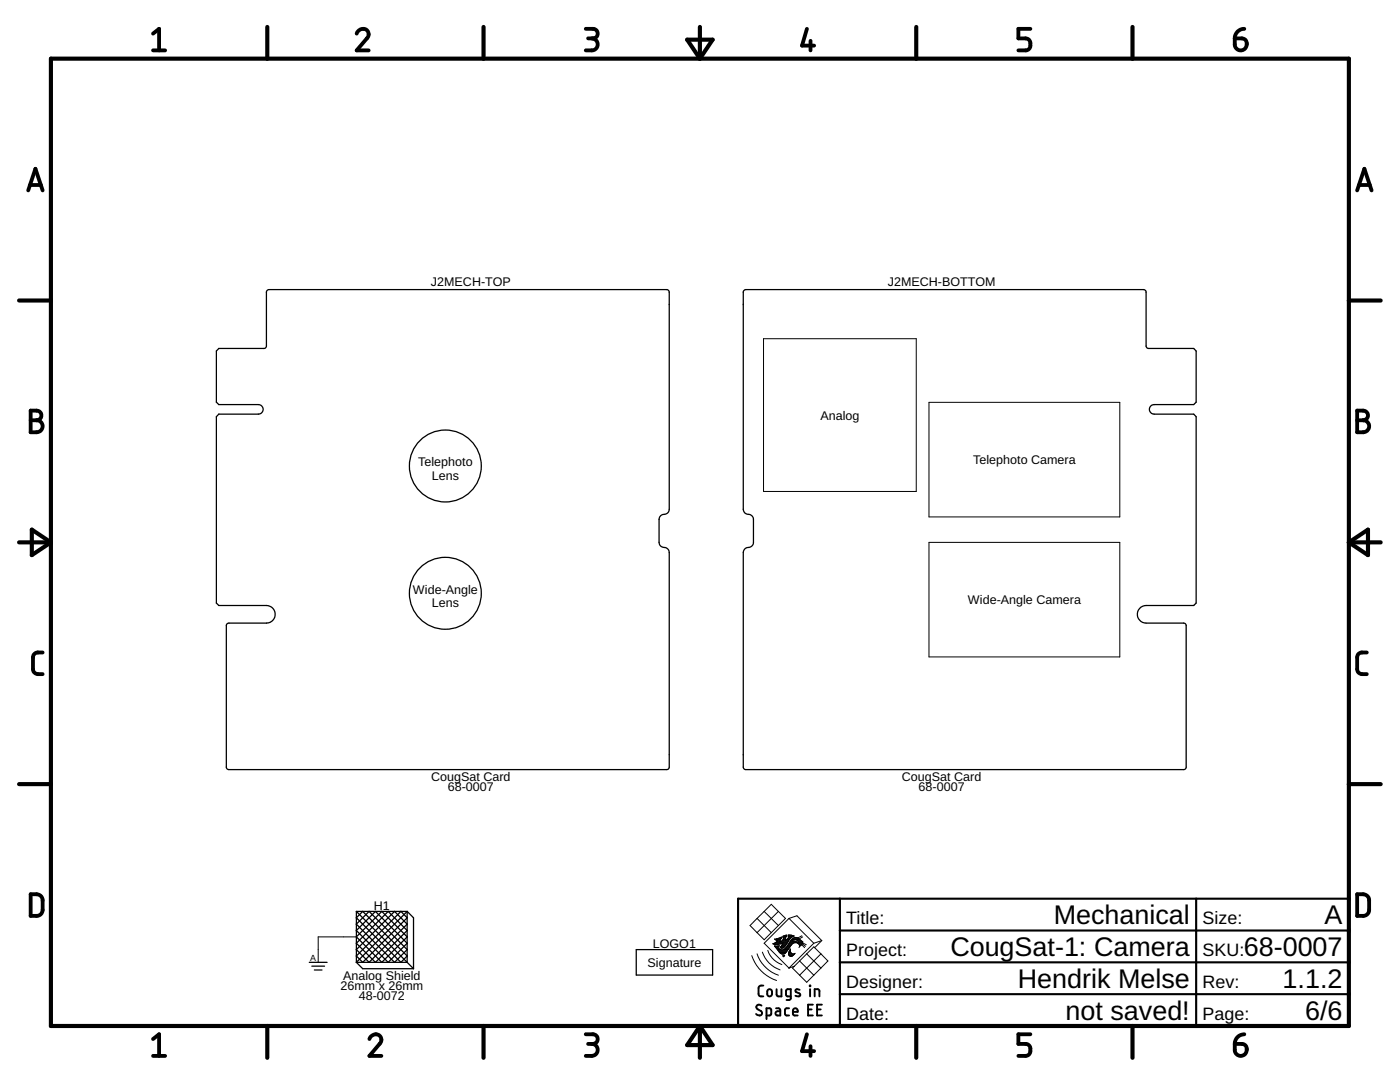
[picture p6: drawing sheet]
<svg xmlns="http://www.w3.org/2000/svg" width="279mm" height="216mm" viewBox="0 0 279 216" stroke-linecap="round" stroke-linejoin="round" font-family="sans-serif">
<g fill="none" stroke="#000" stroke-width=".25">
<path d="M53.3 58l.4-.2h79.4l.4 .2 .1 .3v43.3l-.3 .7-1.3 .5-.4 .6-.1 4.8 .3 .7 1.3 .5 .3 .3 .2 .6-.1 42.9-.4 .4-87.6-.1-.3-.4v-28.4l.5-.4h7.5a1.76 1.76 0 0 0 1.7-1.7 1.76 1.76 0 0 0-1.7-1.8h-9.5l-.5-.5v-37.2l.5-.5h7.9a.95 .95 0 0 0 .9-.9 .95 .95 0 0 0-.9-1h-7.9l-.5-.5v-10.2l.5-.5h9l.4-.2 .1-11zM148.4 58l.4-.2h79.6l.3 .5v10.7l.2 .4 9.3 .1 .5 .5v10.2l-.5 .5h-7.9a.95 .95 0 0 0-.9 1 .95 .95 0 0 0 .9 .9h7.9l.5 .5v37.2l-.5 .5h-9.5a1.76 1.76 0 0 0-1.7 1.8 1.76 1.76 0 0 0 1.7 1.7h7.5l.5 .4v28.4l-.3 .4h-87.9l-.2-.4v-42.8l.3-.8 .5-.2 .8-.2 .4-.6 .1-4.8-.3-.8-1.5-.6-.3-.7v-43.3zM61.7 192h3.6M62.2 192.8h2.6M62.7 193.5h1.6M71.1 181.9h10.2M71.1 192h10.2M71.1 181.9v10.1M71.1 184.4l2.6-2.5 7.6 7.6-2.6 2.5zM71.1 186.9l5.1-5 5.1 5-5.1 5.1zM71.1 189.5l7.6-7.6 2.6 2.5-7.6 7.6zM71.1 181.9l10.2 10.1"/>
<path d="M71.1 190.8l8.9-8.9 1.3 1.2-8.9 8.9zM71.1 188.2l6.4-6.3 3.8 3.8-6.4 6.3zM71.1 185.7l3.8-3.8 6.4 6.3-3.8 3.8zM71.1 183.1l1.3-1.2 8.9 8.9-1.3 1.2zM71.1 192l1.3 1.3h10.1M81.3 181.9v10.1M81.3 181.9l-10.2 10.1M81.3 192l1.2 1.3M81.3 181.9l1.2 1.2v10.2M127 189.5h15.2v5.1h-15.2z"/>
<circle cx="88.9" cy="93" r="7.2"/>
<circle cx="88.9" cy="118.4" r="7.2"/>
</g>
<g fill="none" stroke="#000" stroke-width=".2">
<path d="M152.4 67.6h30.5v30.5h-30.5zM185.4 80.3h38.1v22.8h-38.1zM185.4 108.2h38.1v22.9h-38.1zM71.1 186.9h-7.6v5.1M150 190.7a7.9 7.9 0 0 0 5 4.9M151.1 190.3a6.8 6.8 0 0 0 4.2 4.3M151.1 183.3l-1.4 1.4 1.4 1.4M151.1 183.3l2.8 2.8M152.1 190a5.6 5.6 0 0 0 3.6 3.5M152.5 181.9l1.4-1.5 1.4 1.5M152.5 181.9l-1.4 1.4M152.5 181.9l2.8 2.8"/>
<path d="M153.2 189.6a4.5 4.5 0 0 0 2.8 2.9M154.3 188.3h1.6M154.5 188.4h1M154.6 188.2h2.5M154.7 188.9h.7M154.7 187.5h1M154.8 189h.5M154.8 188h2.4M154.9 189.1h.4M154.9 187.6h.8M154.9 187.3h1M155 188l-.8 .3 1.1 .1 1-.2-.6 .8 .2 .2h.4"/>
<path d="M155 189.2h.4M155 187.9h.6M155 189.4h.6M155.1 187.7h.6M155.1 187.8h.6M155.2 189.5h.6M155.2 188.8h.3M155.2 189.6h2M155.3 189.7h1.8M155.3 181.9l1.5 1.4-4.3 4.2-1.4-1.4M155.3 181.9l-4.2 4.2M155.4 188.9l.2-.2-1 .1 .9 1.1"/>
<path d="M155.4 187.2h.6M155.4 188.9l-.2 .1 .1 .1M155.4 189.8h1.6M155.5 189.9h1.5M155.5 189.9l.5 .5 .6-.1M155.6 190.1h1.2M155.7 187.1h.2M155.7 187.9h1.6M155.7 190.2h1M155.7 187.6l-.1 .4M155.7 189h.8M155.8 189.1h.5"/>
<path d="M155.9 188.9h.7M155.9 190.3h.7M155.9 187h.1M155.9 187l.1 .3-.3 .3M155.9 187l-1.3 .4 .6 .3-.2 .3M155.9 188.8h.8M156 187.8h1.3M156 187.8l-.4 .2M156 188.6h.8M156.1 188.5h.8M156.1 187.7h1.3M156.1 188.4h.9"/>
<path d="M156.2 190.7l.4-.1-.2 .3zM156.2 188.3h.8M156.2 187.6h.6M156.3 190.8h.2M156.3 187h.5M156.3 186.9h.7M156.3 187.1h.5M156.3 187.5h.5M156.4 187.3h.4M156.4 190.9h.1M156.4 189.5h.9M156.4 187.2h.4"/>
<path d="M156.4 186.8h.6M156.6 190.6v.1M156.6 189.4h.8M156.6 188.9l-.3 .3M156.7 189.2h.8M156.7 190.2l-.1 .1M156.8 186.6h.2M156.8 189.1h.7M156.9 187.6h.6M156.9 189h.7M156.9 189a.92 .92 0 0 1-1.6 .1M157 186.9h-.2v.3"/>
<path d="M157 186.9v-.3l-.7 .2 .1 .5-.4 .5M157 187.5h.6M157 188.9h.7M157.1 188.8h.7M157.1 187.3h.6M157.2 188.6h.7M157.2 187.2h.6M157.3 188.5h.7M157.3 186.8h1.1M157.3 189.5l-.6 .7M157.3 186.6h.7M157.4 188.4h.7"/>
<path d="M157.4 187.1h.5M157.4 190.4a.52 .52 0 0 0 .3 .4 .52 .52 0 0 0 .6-.1l.2-.3M157.4 190.4h1.1M157.4 190.3h.7M157.4 190.2h.5M157.4 187l-.1-.4 1.2 .2-.7 .4M157.4 187l-.6 .6v-.4M157.4 190.5h1M157.4 190.1h.4M157.4 188.3h.8M157.4 187h.7M157.5 183.3l4.9 4.9"/>
<path d="M157.5 183.3l-5 4.9 5 5M157.5 183.3l1.5-.6 5 5M157.5 189.9h.3M157.5 186.9h.8M157.5 190.6h.8M157.5 189.8h.2M157.5 188.2h.9M157.6 189.7h.1M157.6 188h1.5M157.6 189.6l.2-.2-.1 .3M157.6 189.6l-.2 .8M157.6 190.8h.5"/>
<path d="M157.6 189.6h.1M157.6 187.9h1.4M157.7 189.5h.1M157.7 189.7l.1 .2M157.7 187.8h1M157.7 187.8l-.8 1.2M157.7 187.8a1.13 1.13 0 0 1 1-.7 1.13 1.13 0 0 1 1 .5l.3 .2M157.8 189.9v.2M157.8 187.2l-1.2 1.7M157.8 187.7h.3M157.8 190.1l.3 .2M157.9 187.6h.4"/>
<path d="M158 187.5h.6M158.1 188.4l-.8 1.1M158.1 190.3h.4M158.3 187.2h1M158.5 192.8l-1 .4M158.5 187.1h.6M158.5 190.3l.2-.1-.2 .2M158.5 190.3h.1M158.7 187.5h.9M158.7 187.8h-.6a.74 .74 0 0 1 .7-.3 .74 .74 0 0 1 .6 .5M158.7 187.8l.6 .4M159 187.6h.8"/>
<path d="M159.1 187.7h.8M159.2 188.2h.1M159.2 187.8h.8M159.2 188.2l-.5-.1-.6 .3M159.3 188.2h-.1M159.3 188.2l.1 .2M159.3 188.3h.8M159.3 187.9h.9M159.4 188v.2h-.1M159.4 188.2h.7M159.4 188h.8M159.4 188.4h.6"/>
<path d="M159.4 188.4l.2 .3M159.5 188.5h.4M159.6 188.9h.1M159.6 188.9l-.2 .2M159.6 188.6h.2M159.6 191.7l2.8 2.9M159.6 188.8h.1M159.6 188.7v.2M159.7 188.7l-.1 .2M159.8 188.6l-.1 .1M160 188.5l.6 .6M160 186.7l-.8 .5"/>
<path d="M160 187.8l.2 .1M160.1 188.3l.7 .5M160.1 188.3l-.3 .3M160.2 188.2l.7 .3M160.2 186.9l-.7 .5-1.4-.1M160.2 187.9l-.1 .4M161 190.3l-2.8 2.9 2.8 2.8 2.8-2.8M161 190.3l1.4-1.4 1.4 1.4M161 190.3l2.8 2.9M162.4 188.2l-4.9 5M163.8 190.3l1.4 1.4-1.4 1.5M163.8 190.3l-4.2 4.3"/>
<path d="M164 187.7l-1.6 .5M164 187.7l-1.4 1.4"/>
</g>
<g fill="none" stroke="#000" stroke-width=".83">
<path d="M10.2 11.7h259v193h-259zM53.3 5.4v6.3M96.5 5.4v6.3M137.1 7.9h5.1l-2.5 3.8zM139.7 5.4v6.3M182.9 5.4v6.3M226 5.4v6.3M3.8 60h6.4M269.2 60h6.3M3.8 108.2h6.4M6.3 105.7l3.9 2.5-3.9 2.6zM269.2 108.2h6.3"/>
<path d="M269.2 108.2l3.8-2.5v5.1zM3.8 156.5h6.4M269.2 156.5h6.3M53.3 204.7v6.4M96.5 204.7v6.4M139.7 204.7v6.4M139.7 204.7l2.5 3.8h-5.1zM182.9 204.7v6.4M226 204.7v6.4"/>
</g>
<g fill="none" stroke="#000" stroke-width=".76">
<path d="M30.5 6.7l1.2-.9v4.3M30.5 10.1h2.5M71.2 6.7a1.18 1.18 0 0 1 1.6-.9 1.18 1.18 0 0 1 .6 1.7l-2.2 2.6h2.4M116.9 5.8h1.4a.95 .95 0 0 1 1 .9 .95 .95 0 0 1-1 1h-.9M118.1 7.7a1.2 1.2 0 0 1 1.2 1.2 1.2 1.2 0 0 1-1.2 1.2h-1.2M161 5.8l-.9 3.3h2.4M161.8 8.1v2M205.6 5.8h-2.4v1.9h1.5a1.22 1.22 0 0 1 1 1.2 1.22 1.22 0 0 1-1 1.2h-1.5M246.4 7.7h1.5a1.2 1.2 0 0 1 .9 1.3 1.2 1.2 0 0 1-1.2 1 1.2 1.2 0 0 1-1.2-1.1zM248.3 5.8a1.88 1.88 0 0 0-1.9 1.9M5.6 38l1.5-4.3 1.4 4.3M6 36.9h2.1"/>
<path d="M270.8 38l1.5-4.3 1.4 4.3M271.2 36.9h2.2M6.1 81.9h1.2a.96 .96 0 0 1 1 1 .96 .96 0 0 1-1 1 1.2 1.2 0 0 1 1.2 1.2 1.2 1.2 0 0 1-1.2 1.2h-1.2zM6.1 83.9h1.2M270.8 81.9h1.3a.96 .96 0 0 1 .9 1 .96 .96 0 0 1-.9 1 1.2 1.2 0 0 1 1.2 1.2 1.2 1.2 0 0 1-1.2 1.2h-1.3zM270.8 83.9h1.3M8.5 130.2a1.65 1.65 0 0 0-1.6 .3l-.3 .6v2.4l.3 .7a1.71 1.71 0 0 0 1.6 .3M272.8 130.2a1.74 1.74 0 0 0-1.7 .3l-.3 .6v2.4l.3 .7a1.8 1.8 0 0 0 1.7 .3M6.1 178.4a2.43 2.43 0 0 1 2 .3l.3 .4 .1 .5v2.2l-.4 .7a2.35 2.35 0 0 1-2 .3zM270.8 178.4a2.43 2.43 0 0 1 2 .3l.3 .4 .1 .5v2.2l-.4 .7a2.35 2.35 0 0 1-2 .3zM30.5 207.3l1.2-.9v4.3M30.5 210.7h2.5"/>
<path d="M73.7 207.3a1.18 1.18 0 0 1 1.6-.9 1.18 1.18 0 0 1 .6 1.7l-2.2 2.6h2.4M116.9 206.4h1.4a.96 .96 0 0 1 1 .9 .96 .96 0 0 1-1 1h-.9M118.1 208.3a1.2 1.2 0 0 1 1.2 1.2 1.2 1.2 0 0 1-1.2 1.2h-1.2M161 206.4l-.9 3.3h2.4M161.8 208.8v1.9M205.6 206.4h-2.4v1.9h1.5a1.22 1.22 0 0 1 1 1.2 1.22 1.22 0 0 1-1 1.2h-1.5M246.4 208.3h1.5a1.2 1.2 0 0 1 .9 1.3 1.2 1.2 0 0 1-1.2 1.1 1.2 1.2 0 0 1-1.2-1.2zM248.3 206.4a1.92 1.92 0 0 0-1.9 1.9"/>
</g>
<path d="M167.6 179.3v25.4M238.7 179.3v25.4M269.2 179.3h-121.9v25.4M167.6 198.4h101.6M167.6 192h101.6M167.6 185.7h101.6" fill="none" stroke="#000" stroke-width=".42"/>
<g fill="none" stroke="#000" stroke-width=".38">
<path d="M152.3 196.7h-.6l-.3 .4 .1 1.5 .2 .2h.6M153.2 197.5l.5-.1a.81 .81 0 0 1 0 1.4h-.3l-.3-.3zM155 197.4v1.1l.1 .2 .2 .1h.7v-1.4M157.8 198.8h-.7l-.2-.2v-.9l.2-.3h.7v1.8l-.2 .3h-.6M159.6 197.5l-.6-.1-.3 .2 .1 .3 .8 .4 .1 .4a.75 .75 0 0 1-1 0M161.6 196.7l.1 .1zM161.7 197.4v1.4M162.6 198.8v-1.4h.7l.2 .2v1.2M152 200.7a.54 .54 0 0 0-.8-.1 .54 .54 0 0 0 0 .8l.6 .3a.49 .49 0 0 1 .2 .7 .49 .49 0 0 1-.7 .2l-.4-.3M153 202.6h.7l.2-.2v-.9l-.2-.3h-.7v2.1M154.9 201.2h.6l.2 .3v1.1h-.5a.42 .42 0 0 1-.5-.4 .42 .42 0 0 1 .5-.4h.5M157.5 201.2h-.6l-.2 .3v.9l.2 .2h.6"/>
<path d="M158.2 201.9h1a.5 .5 0 0 0-.3-.7 .5 .5 0 0 0-.7 .5l.1 .8 .9 .1M161.3 201.4h.7M162.2 200.5h-.9v2.1h.9M163.1 201.4h.7M164 200.5h-.9v2.1h.9"/>
</g>
<g font-size="5.4">
<text x="210.3" y="184.4">Mechanical</text>
<text x="264.4" y="184.4">A</text>
<text x="189.7" y="190.8">CougSat-1: Camera</text>
<text x="248.2" y="190.8">68-0007</text>
<text x="203.1" y="197.1">Hendrik Melse</text>
<text x="256" y="197.1">1.1.2</text>
<text x="212.6" y="203.5">not saved!</text>
<text x="260.5" y="203.5">6/6</text>
</g>
<g font-size="3.6">
<text x="168.9" y="184.4">Title:</text>
<text x="240" y="184.4">Size:</text>
<text x="168.9" y="190.8">Project:</text>
<text x="240" y="190.8">SKU:</text>
<text x="168.9" y="197.1">Designer:</text>
<text x="240" y="197.1">Rev:</text>
<text x="168.9" y="203.5">Date:</text>
<text x="240" y="203.5">Page:</text>
</g>
<g font-size="2.5">
<text x="86" y="57">J2MECH-TOP</text>
<text x="177.2" y="57">J2MECH-BOTTOM</text>
<text x="163.7" y="83.7">Analog</text>
<text x="83.4" y="93">Telephoto</text>
<text x="86.2" y="95.7">Lens</text>
<text x="194.2" y="92.6">Telephoto Camera</text>
<text x="82.4" y="118.4">Wide-Angle</text>
<text x="86.2" y="121.1">Lens</text>
<text x="193.2" y="120.5">Wide-Angle Camera</text>
<text x="86" y="155.8">CougSat Card</text>
<text x="180" y="155.8">CougSat Card</text>
<text x="89.4" y="157.9">68-0007</text>
<text x="183.3" y="157.9">68-0007</text>
<text x="74.6" y="181.5">H1</text>
<text x="130.3" y="189.2">LOGO1</text>
<text x="67.9" y="197.5">26mm x 26mm</text>
<text x="68.5" y="195.5">Analog Shield</text>
<text x="129.2" y="192.9">Signature</text>
<text x="71.6" y="199.5">48-0072</text>
</g>
<text font-size="1.8" x="61.9" y="191.8">A</text>
</svg>
